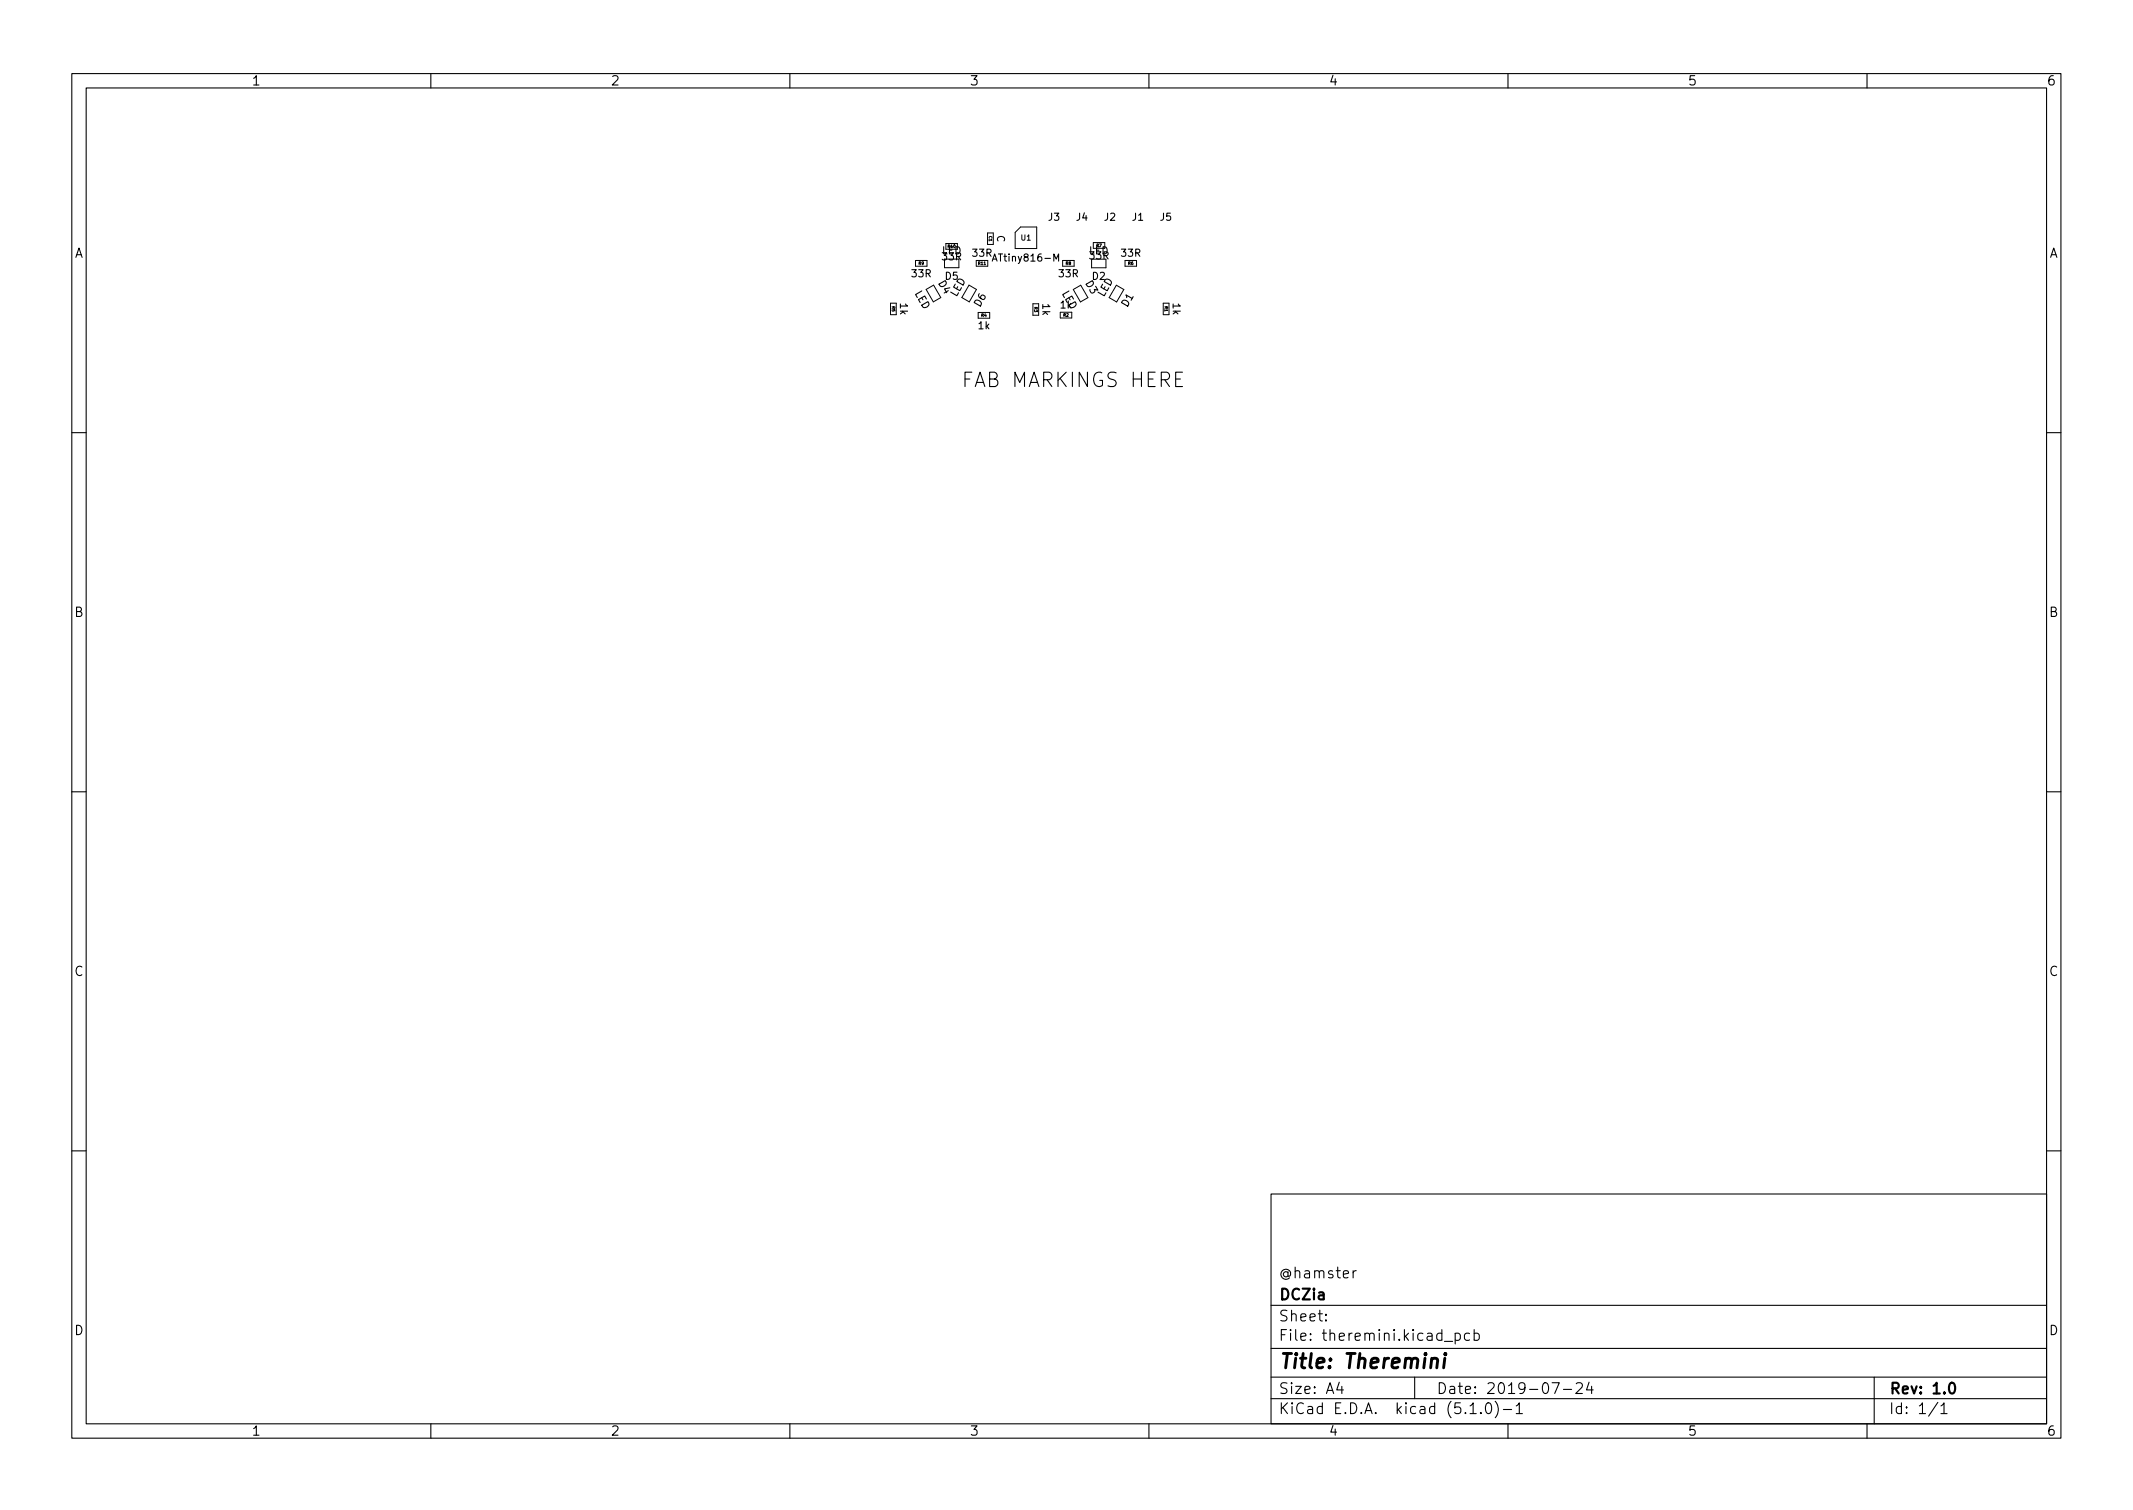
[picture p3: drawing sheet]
<svg xmlns="http://www.w3.org/2000/svg" width="297mm" height="210mm" viewBox="0 0 297 210" stroke-linecap="round" stroke-linejoin="round" font-family="sans-serif">
<g fill="none" stroke="#000" stroke-width=".15">
<path d="M10 10.2h277v190.1h-277zM12 12.2h273v186.1h-273zM60 10.2v2M110 10.2v2M160 10.2v2M210 10.2v2M260 10.2v2M138.2 36.4l.3-1 .3 1M146.8 36.4v-1l.3 .7 .3-.7v1M10 60.2h2M285 60.2h2M10 110.2h2"/>
<path d="M285 110.2h2M10 160.2h2M177 166.3h108v32h-108zM188.4 176.9v1M188.9 176.9l-.3 .1-.2 .2M285 160.2h2M60 198.3v2M110 198.3v2M160 198.3v2M177 194.8h108M177 191.8h108M177 187.8h108"/>
<path d="M177 181.8h108M184.6 183.8l.1 .1h-.1v-.1v.1M184.6 183l.1 .1h-.1v-.1v.1M186.5 192.5l-.4 1h1M186.9 193v1M197 191.8v3M201.1 186.8h1.2M202.6 185.7l.5-.1 .3 .3v.4l-.2 .3h-.1h-.5M202.6 185.6v1.5M204.6 185.7l-.4-.1-.3 .3v.4l.2 .3h.1h.4M204.7 195.8l.4-.5v1.5M204.7 196.8h.9"/>
<path d="M205.3 185.7l.4-.1 .3 .3v.4l-.1 .3h-.2h-.4M205.3 185.1v1.5M206.2 196.7l.1 .1h-.1h-.1l.1-.1v.1M207 195.5a.36 .36 0 0 1 .4-.2 .36 .36 0 0 1 .2 .3 .77 .77 0 0 1-.4 1.2 .91 .91 0 0 1-.2-1.3zM208.2 195.1a1.72 1.72 0 0 1 0 2.3M209.4 196.3h1.1M210 198.3v2M211.1 195.8l.5-.5v1.5M211.1 196.8h.9M216.1 192.5h1l-.6 1.5M217.7 193.5h1.2M219.5 192.7l.2-.2 .5 .1a.41 .41 0 0 1 .1 .6l-.9 .8h1"/>
<path d="M221.3 192.5l-.4 1h1M221.6 193v1M260 198.3v2M261 191.8v6.5M269.9 195.3l-1.3 1.9M270.3 195.8l.4-.5v1.5M270.3 196.8h.8"/>
</g>
<path d="M271.6 192.6a.36 .36 0 0 1 .6 .2 .77 .77 0 0 1-.4 1.2 1 1 0 0 1-.2-1.4z" fill="none" stroke="#000" stroke-width=".3"/>
<path d="M199.4 189.3a.49 .49 0 0 1 .8 .1l-.1 1.1M201.2 189.1l-.2 1.4M201.3 188.5l-.1 .1 .1 .1 .1-.1-.1-.1v.2" fill="none" stroke="#000" stroke-width=".4"/>
<g fill="none" stroke="#000" stroke-width=".14">
<path d="M127.5 36.3h1.6v.8h-1.6zM131.5 36.1v1.2h2v-1.2M131.7 34.7v-.8h1.6v.8M134.9 39.7l1.1 .6-1 1.7-1.1-.6M136 36.3h1.6v.8h-1.6zM137.5 32.4h.8v1.6h-.8zM141.4 32.4l.7-.8h2.3v3h-3zM148 36.3h1.6v.8h-1.6zM152 36.1v1.2h2v-1.2M152.3 34.6v-.8h1.6v.8M155.5 39.7l1 .6-1 1.7-1-.6M156.7 36.3h1.6v.8h-1.6z"/>
<path d="M124 42.2h.8v1.6h-.8zM129 40.3l1-.6 1 1.7-1 .6M136.2 43.5h1.6v.8h-1.6zM143.8 42.3h.8v1.6h-.8zM147.7 43.5v.8h1.6v-.8M149.5 40.3l1-.6 1 1.7-1 .6M162 42.2h.8v1.6h-.8z"/>
</g>
<g font-size="2.8">
<text x="134.4" y="53.9">FAB MARKINGS HERE</text>
<text x="178" y="190.6">Title: Theremini</text>
</g>
<g font-size="2.1">
<text x="178" y="178">@hamster</text>
<text x="178" y="184">Sheet:</text>
<text x="178" y="181">DCZia</text>
<text x="178" y="186.7">File: theremini.kicad_pcb</text>
<text x="178" y="196.9">KiCad E.D.A. kicad (5.1.0)-1</text>
<text x="178" y="194.1">Size: A4</text>
<text x="200" y="194.1">Date: 2019-07-24</text>
<text x="263" y="194.1">Rev: 1.0</text>
<text x="263" y="196.9">Id: 1/1</text>
</g>
<g font-size="1.8">
<text x="35" y="11.9">1</text>
<text x="85" y="11.9">2</text>
<text x="135" y="11.9">3</text>
<text x="185" y="11.9">4</text>
<text x="235" y="11.9">5</text>
<text x="285" y="11.9">6</text>
<text x="10.3" y="35.9">A</text>
<text x="285.3" y="35.9">A</text>
<text x="10.3" y="85.9">B</text>
<text x="285.3" y="85.9">B</text>
<text x="10.3" y="135.9">C</text>
<text x="285.3" y="135.9">C</text>
<text x="10.3" y="185.9">D</text>
<text x="285.3" y="185.9">D</text>
<text x="35" y="199.9">1</text>
<text x="85" y="199.9">2</text>
<text x="135" y="199.9">3</text>
<text x="185" y="199.9">4</text>
<text x="235" y="199.9">5</text>
<text x="285" y="199.9">6</text>
</g>
<g font-size="1.4">
<text x="131.1" y="35.4">LED</text>
<text x="135.5" y="35.7">33R</text>
<text x="138.9" y="32.7" transform="rotate(90 138.9 32.7)">C</text>
<text x="146" y="30.7">J3</text>
<text x="149.9" y="30.7">J4</text>
<text x="151.6" y="35.4">LED</text>
<text x="153.8" y="30.7">J2</text>
<text x="156.2" y="35.7">33R</text>
<text x="157.7" y="30.7">J1</text>
<text x="161.6" y="30.7">J5</text>
<text x="127" y="38.6">33R</text>
<text x="127.3" y="40.8" transform="rotate(60 127.3 40.8)">LED</text>
<text x="130.7" y="39.5" transform="rotate(60 130.7 39.5)">D4</text>
<text x="131.2" y="36.2">33R</text>
<text x="131.6" y="39">D5</text>
<text x="133.2" y="41.4" transform="rotate(-60 133.2 41.4)">LED</text>
<text x="138.7" y="36.4">ATtiny816-M</text>
<text x="147.5" y="38.6">33R</text>
<text x="147.8" y="40.8" transform="rotate(60 147.8 40.8)">LED</text>
<text x="151.1" y="39.5" transform="rotate(60 151.1 39.5)">D3</text>
<text x="151.8" y="36.1">33R</text>
<text x="152.1" y="39">D2</text>
<text x="153.7" y="41.4" transform="rotate(-60 153.7 41.4)">LED</text>
<text x="125.3" y="42.2" transform="rotate(90 125.3 42.2)">1k</text>
<text x="136.2" y="45.8">1k</text>
<text x="136.5" y="42.8" transform="rotate(-60 136.5 42.8)">D6</text>
<text x="145.2" y="42.3" transform="rotate(90 145.2 42.3)">1k</text>
<text x="147.7" y="42.9">1k</text>
<text x="157" y="42.8" transform="rotate(-60 157 42.8)">D1</text>
<text x="163.3" y="42.2" transform="rotate(90 163.3 42.2)">1k</text>
</g>
<text font-size="1" x="142.2" y="33.5">U1</text>
<g font-size=".6">
<text x="132" y="34.5">R10</text>
<text x="137.7" y="32.9" transform="rotate(90 137.7 32.9)">C1</text>
<text x="152.7" y="34.4">R7</text>
<text x="127.9" y="36.9">R9</text>
<text x="136.2" y="36.9">R11</text>
<text x="148.4" y="36.9">R8</text>
<text x="157.1" y="36.9">R6</text>
<text x="124.2" y="42.7" transform="rotate(90 124.2 42.7)">R5</text>
<text x="136.7" y="44.1">R4</text>
<text x="144" y="42.7" transform="rotate(90 144 42.7)">R3</text>
<text x="148.1" y="44.1">R2</text>
<text x="162.2" y="42.7" transform="rotate(90 162.2 42.7)">R1</text>
</g>
</svg>
